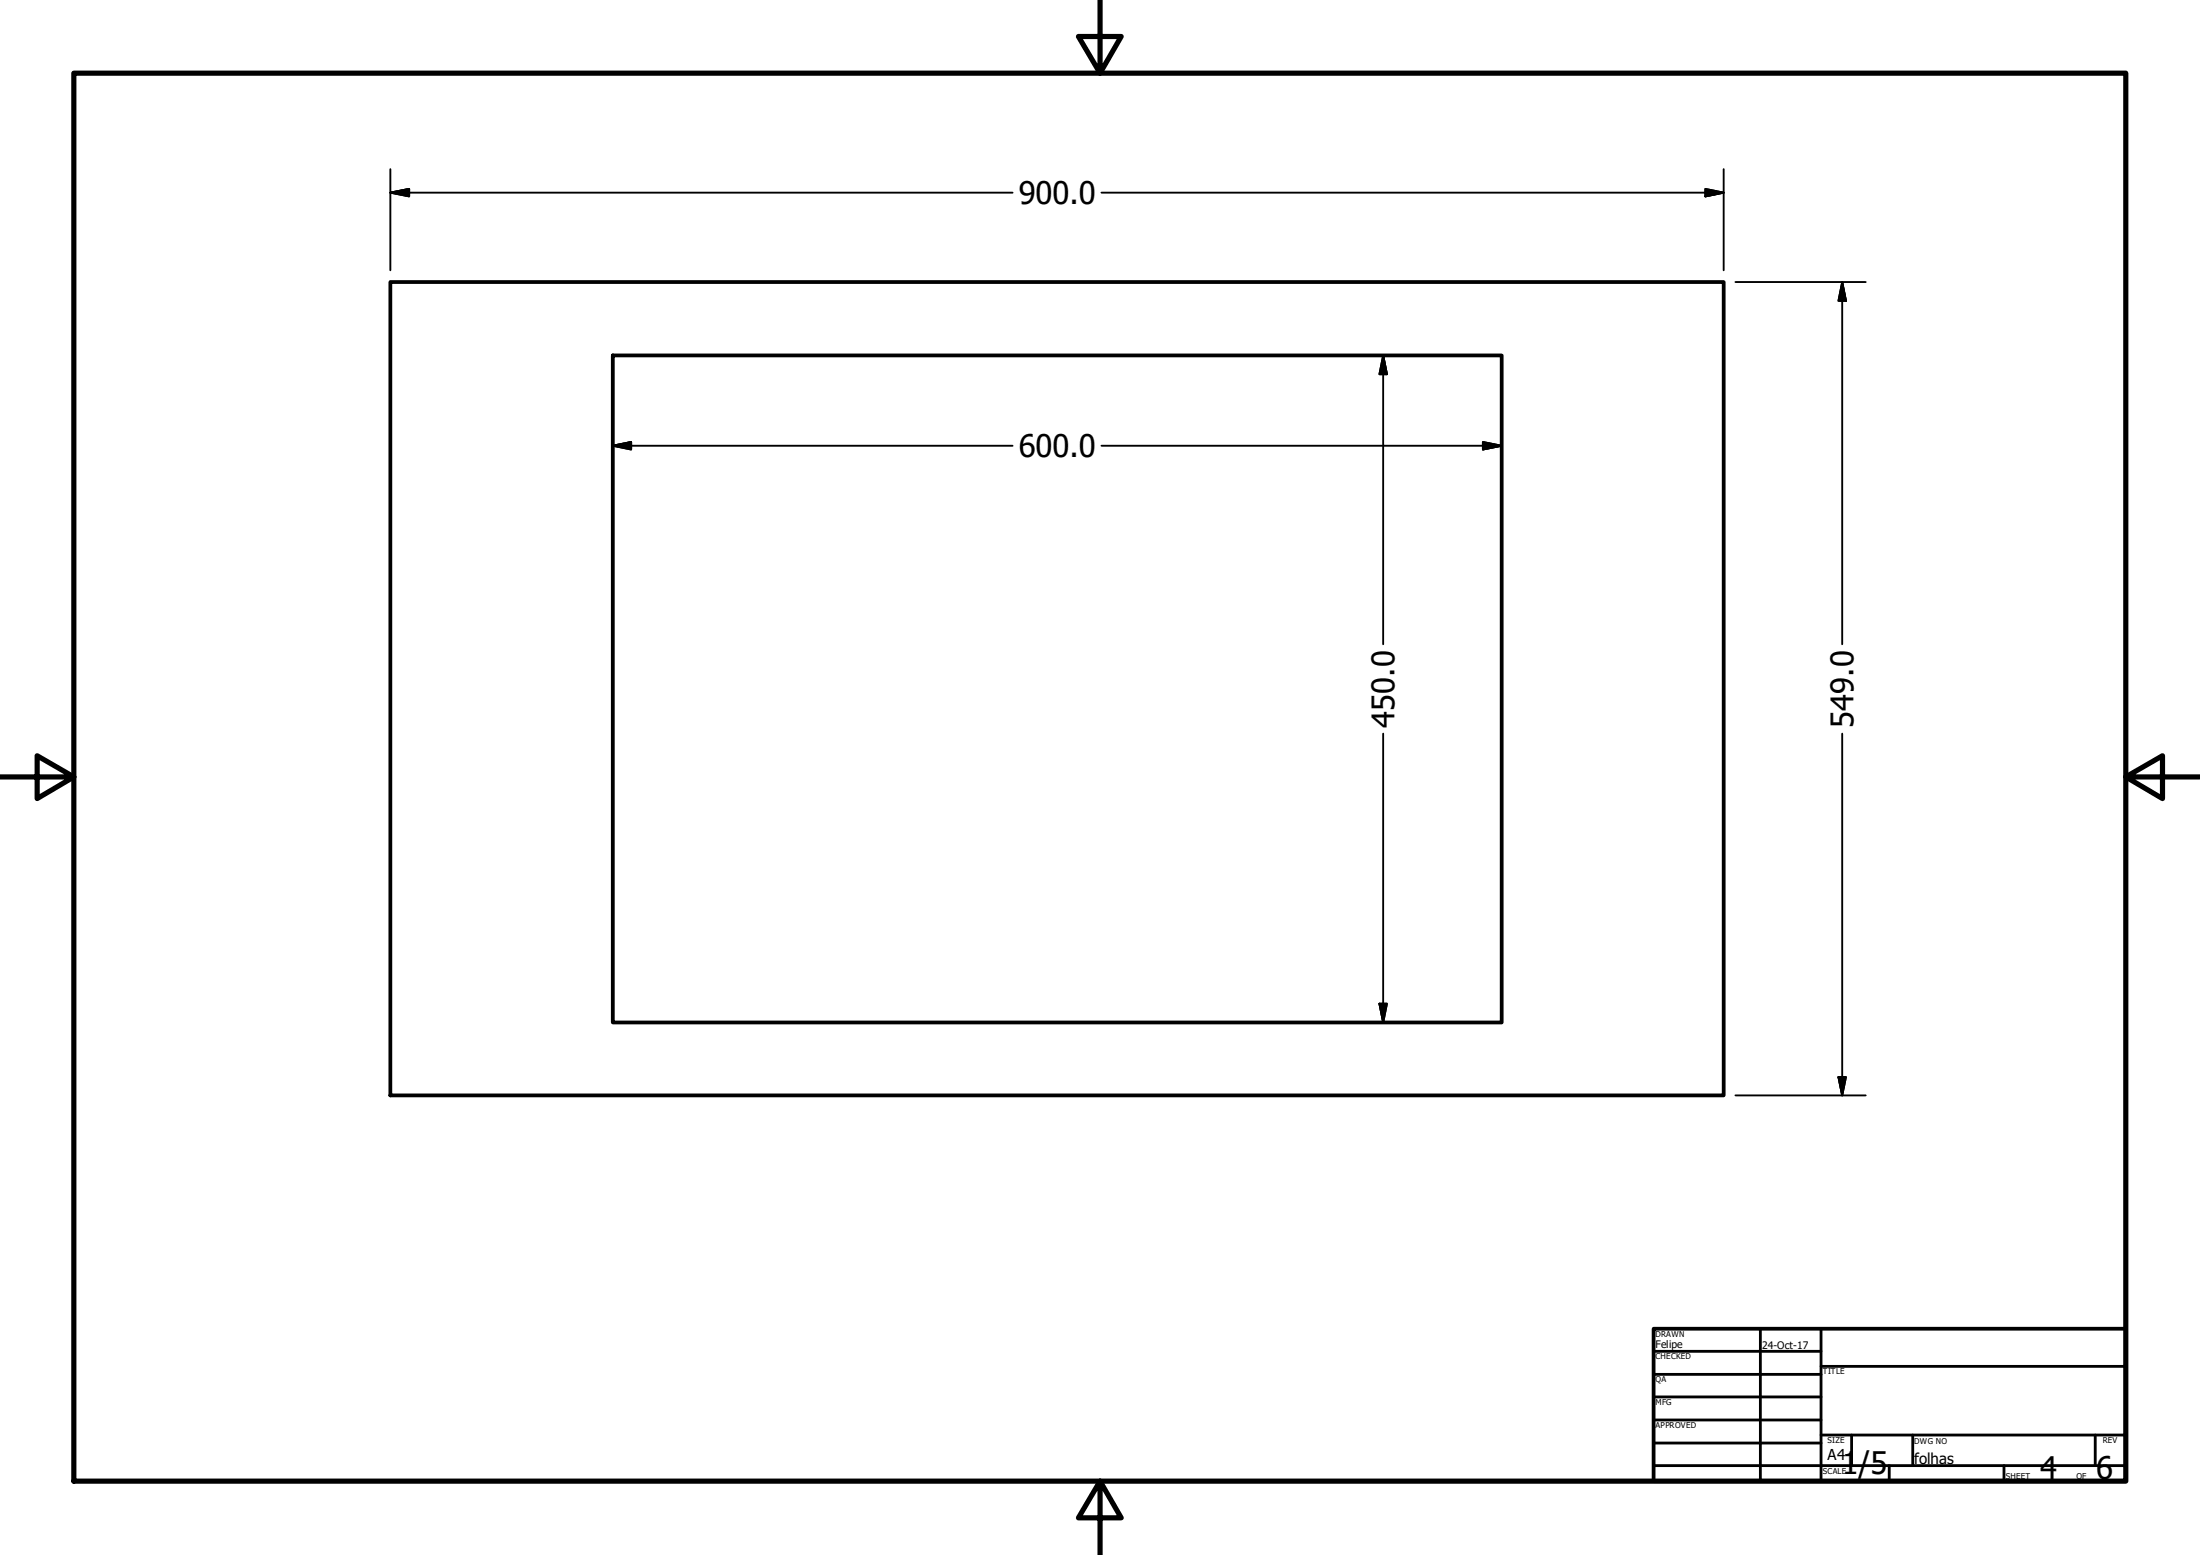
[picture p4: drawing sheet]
<svg xmlns="http://www.w3.org/2000/svg" width="297mm" height="210mm" viewBox="0 0 297 210" stroke-linecap="round" stroke-linejoin="round" font-family="sans-serif">
<!-- layer: Visible (ANSI) -->
<path d="M52.7 38.1h180v109.8h-180zM82.7 48h120.1v90h-120.1z" fill="none" stroke="#000" stroke-width=".51"/>
<!-- layer: Visible Narrow (ANSI) -->
<path d="M148.5 -.1v10l-2.9-5h5.8l-2.9 5M10 9.9h277v190h-277zM0 104.9h10l-5-2.9v5.8l5-2.9M287 104.9l5 2.9v-5.8l-5 2.9h10M148.5 199.9l2.9 5h-5.8l2.9-5v10" fill="none" stroke="#000" stroke-width=".7"/>
<!-- layer: Title (ANSI) -->
<g fill="none" stroke="#000" stroke-width=".38">
<path d="M237.7 179.4v20.5M245.9 179.4v20.5M223.3 197.8h63.7M223.3 182.4h22.6M223.3 185.5h22.6M223.3 188.6h22.6M223.3 191.7h22.6M223.3 194.8h22.6M245.9 193.7h41.1M245.9 184.4h41.1M250 193.7v4.1M255.1 197.8v2.1"/>
<path d="M258.3 193.7v4.1M270.6 197.8v2.1M282.9 193.7v4.1"/>
</g>
<path d="M223.3 179.4h63.7v20.5h-63.7z" fill="none" stroke="#000" stroke-width=".51"/>
<!-- layer: Border (ANSI) -->
<g fill="none" stroke="#000" stroke-width=".25">
<path d="M52.7 26l2.5-.5v1zM52.7 26h84M52.7 22.8v13.7M148.7 26h84M230.3 25.5l2.4 .5-2.4 .5zM232.7 22.8v13.7M234.3 38.1h17.6M248.7 38.1l.5 2.5h-1zM248.7 38.1v48.9M82.7 49.6v13.7M183.6 48h17.5M186.8 48l.5 2.5h-1.1z"/>
<path d="M186.8 48v39M200.2 59.7l2.6 .5-2.6 .5zM202.8 49.6v13.7M82.7 60.2l2.5-.5v1zM82.7 60.2h54M148.7 60.2h54.1M186.8 99v39M248.7 99v48.9M183.6 138h17.5M186.2 135.5h1.1l-.5 2.5zM234.3 147.9h17.6M248.2 145.4h1l-.5 2.5z"/>
</g>
<g fill="#000" stroke="#000" stroke-width=".25">
<path d="M52.7 26l2.5-.5zM52.7 26l2.5-.5v1zM230.3 26.5l2.4-.5zM230.3 25.5l2.4 .5-2.4 .5zM82.7 60.2l2.5-.5zM82.7 60.2l2.5-.5v1zM186.8 48l.5 2.5zM186.8 48l.5 2.5h-1.1zM248.7 38.1l.5 2.5zM248.7 38.1l.5 2.5h-1zM200.2 60.7l2.6-.5zM200.2 59.7l2.6 .5-2.6 .5z"/>
<path d="M186.2 135.5l.6 2.5zM186.2 135.5h1.1l-.5 2.5zM248.2 145.4l.5 2.5zM248.2 145.4h1l-.5 2.5z"/>
</g>
<g font-size="4.2">
<text x="137.5" y="27.5">900.0</text>
<text x="137.5" y="61.7">600.0</text>
<text x="188.3" y="98.2" transform="rotate(-90 188.3 98.2)">450.0</text>
<text x="250.3" y="98.2" transform="rotate(-90 250.3 98.2)">549.0</text>
<text x="248.7" y="199">1/5</text>
<text x="275.5" y="199.6">4</text>
<text x="283" y="199.6">6</text>
</g>
<g font-size="2">
<text x="246.8" y="197.1">A4</text>
<text x="258.4" y="197.6">folhas</text>
</g>
<g font-size="1.4">
<text x="223.5" y="181.9">Felipe</text>
<text x="237.9" y="182.2">24-Oct-17</text>
</g>
<g font-size="1.1">
<text x="223.5" y="180.4">DRAWN</text>
<text x="223.5" y="183.5">CHECKED</text>
<text x="246.1" y="185.5">TITLE</text>
<text x="223.5" y="186.6">QA</text>
<text x="223.5" y="189.7">MFG</text>
<text x="223.5" y="192.8">APPROVED</text>
<text x="246.8" y="194.8">SIZE</text>
<text x="258.4" y="194.9">DWG NO</text>
<text x="283.9" y="194.8">REV</text>
<text x="246.1" y="198.9">SCALE</text>
<text x="270.8" y="199.6">SHEET</text>
<text x="280.4" y="199.6">OF</text>
</g>
</svg>
